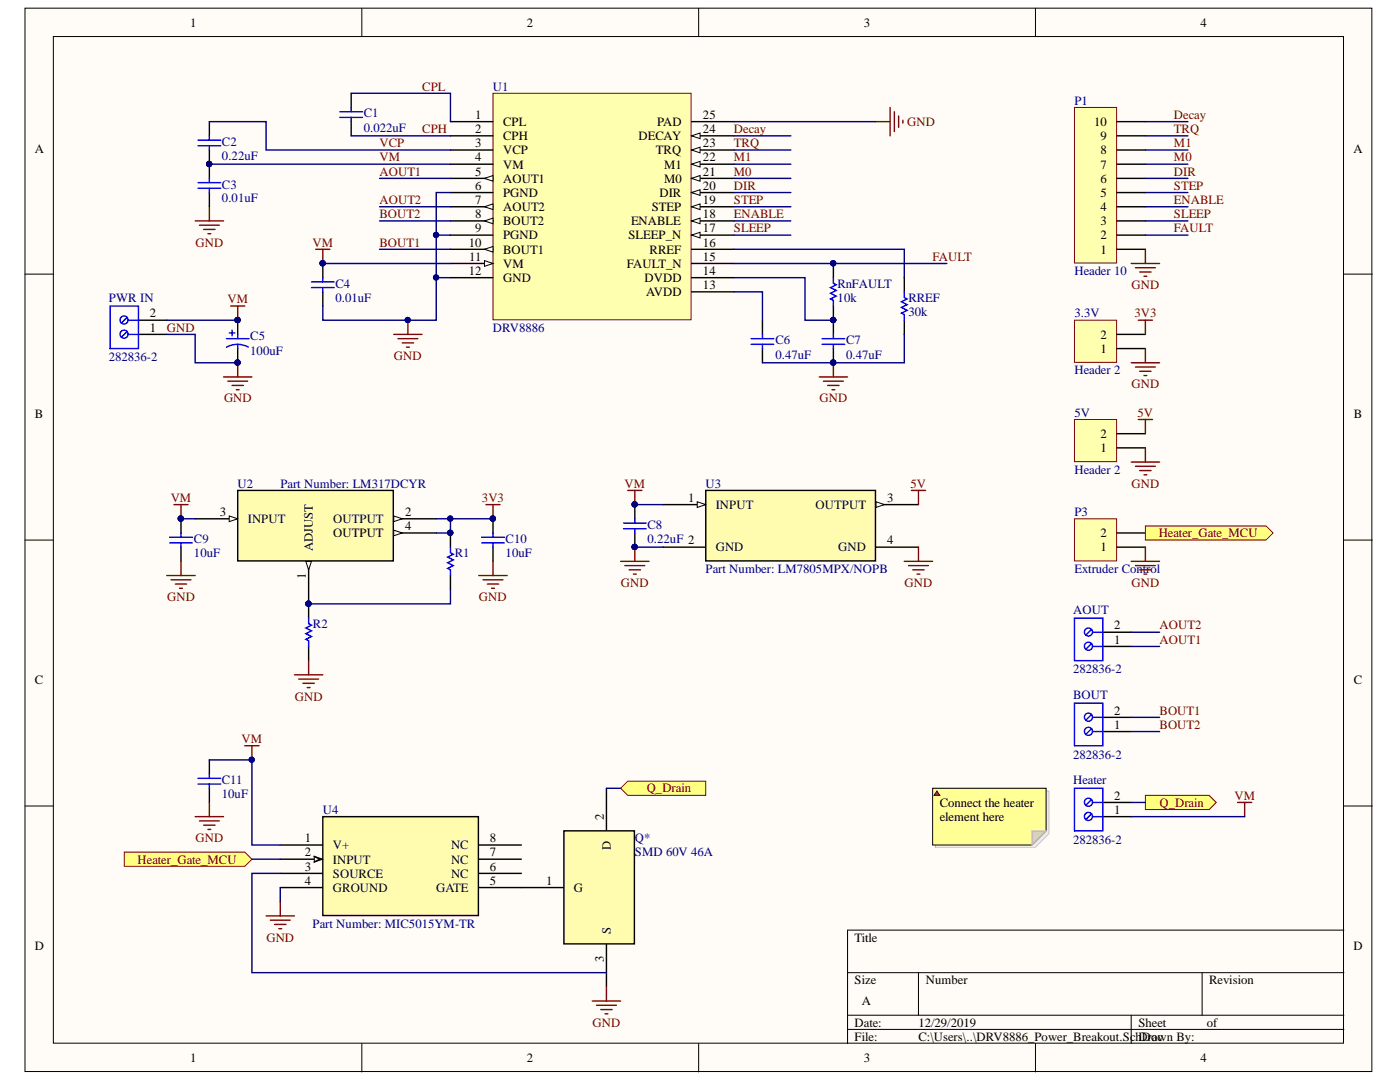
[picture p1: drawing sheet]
# Altium project DRV8886_Power_Breakout.PrjPcb
1 sheet, 28 parts. Net scope: flat (ports and power ports of the same name join across sheets).
Board file: DRV8886_Power_Breakout.PcbDoc

## Sheet DRV8886_Power_Breakout.SchDoc
size A

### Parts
3.3V  Header 2  [HDR1X2]
5V  Header 2  [HDR1X2]
AOUT  282836-2  [TECO-282836-2_V]
BOUT  282836-2  [TECO-282836-2_V]
C1  0.022uF  [CAPC2013X94X50ML20T25]
C2  0.22uF  [CAPC2013X145X50NL20T25]
C3  0.01uF  [CAPC2013X88X50ML20T25]
C4  0.01uF  [CAPC2013X88X50ML20T25]
C5  100uF  [PNSC-FK-V-F_V]
C6  0.47uF  [CAPC2013X110X50NL20T25]
C7  0.47uF  [CAPC2013X110X50NL20T25]
C8  0.22uF  [CAPC2013X145X50NL20T25]
C9  10uF  [CAPC2013X135X45ML10T25]
C10  10uF  [CAPC2013X135X45ML10T25]
C11  10uF  [CAPC2013X135X45ML10T25]
Heater  282836-2  [TECO-282836-2_V]
P1  Header 10  [HDR1X10]
P3  Extruder Control  [HDR1X2]
PWR_IN  282836-2  [TECO-282836-2_V]
Q*  SMD 60V 46A  [SC_TO-252AA]
R1  (no value)  [RESC2013X60X40LL20T25_A]
R2  (no value)  [RESC2013X60X40LL20T25_A]
RnFAULT  10k  [RESC2013X60X40LL20T25_A]
RREF  30k  [RESC2013X60X40LL20T25_A]
U1  DRV8886  [PWP0024B_N]
U2  Part Number: LM317DCYR  [DCY4]
U3  Part Number: LM7805MPX/NOPB  [DCY4]
U4  Part Number: MIC5015YM-TR  [SOIC-8_M]

### Ports
Heater_Gate_MCU (in), Heater_Gate_MCU (out), Q_Drain (in), Q_Drain (out)

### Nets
3V3: 3.3V.2 C10.1 R1.2 U2.2(OUTPUT) U2.4(OUTPUT)
5V: 5V.2 U3.3(OUTPUT)
GND: 3.3V.1 5V.1 C3.1 C4.1 C5.2 C6.1 C7.1 C8.1 C9.2 C10.2 C11.2 P1.1 P3.1 PWR_IN.1 Q*.3(S) R2.1 RREF.1 U1.6(PGND) U1.9(PGND) U1.12(GND) U1.25(PAD) U3.2(GND) U3.4(GND) U4.4(GROUND)
VM: C2.1 C3.2 C4.2 C5.1 C8.2 C9.1 C11.1 Heater.1 PWR_IN.2 U1.4(VM) U1.11(VM) U2.3(INPUT) U3.1(INPUT) U4.1(V+)
~{FAULT}: P1.2 RnFAULT.2 U1.15(FAULT_N)
~{SLEEP}: P1.3 U1.17(SLEEP_N)
AOUT1: AOUT.1 U1.5(AOUT1)
AOUT2: AOUT.2 U1.7(AOUT2)
BOUT1: BOUT.2 U1.10(BOUT1)
BOUT2: BOUT.1 U1.8(BOUT2)
CPH: C1.1 U1.2(CPH)
CPL: C1.2 U1.1(CPL)
Decay: P1.10 U1.24(DECAY)
DIR: P1.6 U1.20(DIR)
ENABLE: P1.4 U1.18(ENABLE)
M0: P1.7 U1.21(M0)
M1: P1.8 U1.22(M1)
STEP: P1.5 U1.19(STEP)
TRQ: P1.9 U1.23(TRQ)
VCP: C2.2 U1.3(VCP)
NetC6_2: C6.2 U1.13(AVDD)
NetC7_2: C7.2 RnFAULT.1 U1.14(DVDD)
NetHeater_2: Heater.2 Q*.2(D) ; port Q_Drain
NetP3_2: P3.2 U4.2(INPUT) ; port Heater_Gate_MCU
NetQ*_1: Q*.1(G) U4.5(GATE)
NetR1_1: R1.1 R2.2 U2.1(ADJUST)
NetRREF_2: RREF.2 U1.16(RREF)

Not connected (* = marked no-connect by the designer): U4 3(SOURCE) 6(NC) 7(NC) 8(NC)

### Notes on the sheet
- Connect the heater element here
